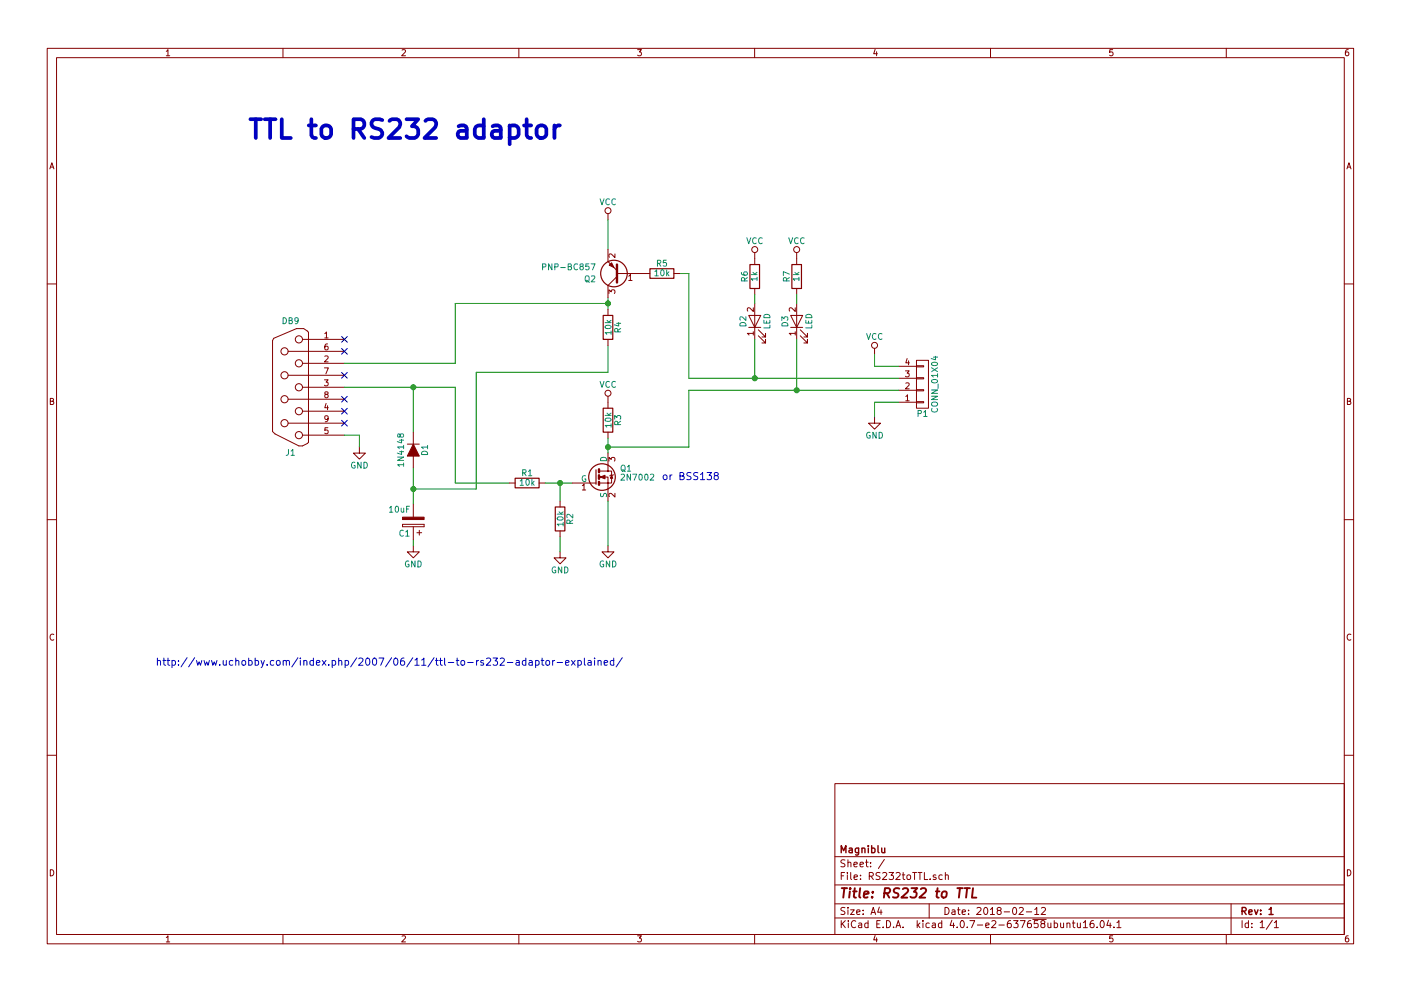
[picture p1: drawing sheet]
EESchema Schematic File Version 2
LIBS:power
LIBS:device
LIBS:switches
LIBS:relays
LIBS:motors
LIBS:transistors
LIBS:conn
LIBS:linear
LIBS:regul
LIBS:74xx
LIBS:cmos4000
LIBS:adc-dac
LIBS:memory
LIBS:xilinx
LIBS:microcontrollers
LIBS:dsp
LIBS:microchip
LIBS:analog_switches
LIBS:motorola
LIBS:texas
LIBS:intel
LIBS:audio
LIBS:interface
LIBS:digital-audio
LIBS:philips
LIBS:display
LIBS:cypress
LIBS:siliconi
LIBS:opto
LIBS:atmel
LIBS:contrib
LIBS:valves
LIBS:RS232toTTL-cache
EELAYER 25 0
EELAYER END
$Descr A4 11693 8268
encoding utf-8
Sheet 1 1
Title "RS232 to TTL"
Date "2018-02-12"
Rev "1"
Comp "Magniblu"
Comment1 ""
Comment2 ""
Comment3 ""
Comment4 ""
$EndDescr
$Comp
L DB9 J1
U 1 1
P 2425 3225
F 0 "J1" H 2425 3775 50  0000 C CNN
F 1 "DB9" H 2425 2675 50  0000 C CNN
F 2 "Connectors:DB9FC" H 2425 3225 50  0001 C CNN
F 3 "" H 2425 3225 50  0000 C CNN
	1    2425 3225
	-1   0    0    1   
$EndComp
$Comp
L D_ALT D1
U 1 1
P 3450 3750
F 0 "D1" H 3450 3850 50  0000 C CNN
F 1 "1N4148" H 3450 3650 50  0000 C CNN
F 2 "Diodes_SMD:MiniMELF_Handsoldering" H 3450 3750 50  0001 C CNN
F 3 "" H 3450 3750 50  0000 C CNN
	1    3450 3750
	0    1    1    0   
$EndComp
$Comp
L CP C1
U 1 1
P 3450 4350
F 0 "C1" H 3475 4450 50  0000 L CNN
F 1 "10uF" H 3475 4250 50  0000 L CNN
F 2 "Capacitors_SMD:c_elec_6.3x7.7" H 3488 4200 50  0001 C CNN
F 3 "" H 3450 4350 50  0000 C CNN
	1    3450 4350
	-1   0    0    1   
$EndComp
$Comp
L LED D2
U 1 1
P 6300 2675
F 0 "D2" H 6300 2775 50  0000 C CNN
F 1 "LED" H 6300 2575 50  0000 C CNN
F 2 "LEDs:LED_0603" H 6300 2675 50  0001 C CNN
F 3 "" H 6300 2675 50  0000 C CNN
	1    6300 2675
	0    -1   -1   0   
$EndComp
$Comp
L VCC #PWR01
U 1 1
P 5075 1825
F 0 "#PWR01" H 5075 1675 50  0001 C CNN
F 1 "VCC" H 5075 1975 50  0000 C CNN
F 2 "" H 5075 1825 50  0001 C CNN
F 3 "" H 5075 1825 50  0001 C CNN
	1    5075 1825
	1    0    0    -1  
$EndComp
$Comp
L GND #PWR02
U 1 1
P 5075 4550
F 0 "#PWR02" H 5075 4300 50  0001 C CNN
F 1 "GND" H 5075 4400 50  0000 C CNN
F 2 "" H 5075 4550 50  0001 C CNN
F 3 "" H 5075 4550 50  0001 C CNN
	1    5075 4550
	1    0    0    -1  
$EndComp
$Comp
L R R6
U 1 1
P 6300 2300
F 0 "R6" V 6380 2300 50  0000 C CNN
F 1 "1k" V 6300 2300 50  0000 C CNN
F 2 "Resistors_SMD:R_0603_HandSoldering" V 6230 2300 50  0001 C CNN
F 3 "" H 6300 2300 50  0000 C CNN
	1    6300 2300
	-1   0    0    1   
$EndComp
$Comp
L GND #PWR03
U 1 1
P 3000 3725
F 0 "#PWR03" H 3000 3475 50  0001 C CNN
F 1 "GND" H 3000 3575 50  0000 C CNN
F 2 "" H 3000 3725 50  0001 C CNN
F 3 "" H 3000 3725 50  0001 C CNN
	1    3000 3725
	1    0    0    -1  
$EndComp
Wire Wire Line
	2875 3625 3000 3625
Wire Wire Line
	3000 3625 3000 3725
Wire Wire Line
	2875 3225 3800 3225
Wire Wire Line
	3450 3225 3450 3600
$Comp
L GND #PWR04
U 1 1
P 3450 4550
F 0 "#PWR04" H 3450 4300 50  0001 C CNN
F 1 "GND" H 3450 4400 50  0000 C CNN
F 2 "" H 3450 4550 50  0001 C CNN
F 3 "" H 3450 4550 50  0001 C CNN
	1    3450 4550
	1    0    0    -1  
$EndComp
Wire Wire Line
	5075 2475 5075 2575
Wire Wire Line
	5075 1825 5075 2075
Wire Wire Line
	3800 2525 5075 2525
Connection ~ 5075 2525
Wire Wire Line
	5075 2875 5075 3100
Wire Wire Line
	5075 3100 3975 3100
$Comp
L VCC #PWR05
U 1 1
P 5075 3350
F 0 "#PWR05" H 5075 3200 50  0001 C CNN
F 1 "VCC" H 5075 3500 50  0000 C CNN
F 2 "" H 5075 3350 50  0001 C CNN
F 3 "" H 5075 3350 50  0001 C CNN
	1    5075 3350
	1    0    0    -1  
$EndComp
Wire Wire Line
	5075 3650 5075 3775
$Comp
L R R1
U 1 1
P 4400 4025
F 0 "R1" V 4480 4025 50  0000 C CNN
F 1 "10k" V 4400 4025 50  0000 C CNN
F 2 "Resistors_SMD:R_0603_HandSoldering" V 4330 4025 50  0001 C CNN
F 3 "" H 4400 4025 50  0000 C CNN
	1    4400 4025
	0    -1   -1   0   
$EndComp
Wire Wire Line
	3800 3225 3800 4025
Connection ~ 3450 3225
Wire Wire Line
	4550 4025 4775 4025
Wire Wire Line
	4675 4175 4675 4025
Connection ~ 4675 4025
$Comp
L GND #PWR06
U 1 1
P 4675 4600
F 0 "#PWR06" H 4675 4350 50  0001 C CNN
F 1 "GND" H 4675 4450 50  0000 C CNN
F 2 "" H 4675 4600 50  0001 C CNN
F 3 "" H 4675 4600 50  0001 C CNN
	1    4675 4600
	1    0    0    -1  
$EndComp
Wire Wire Line
	4675 4475 4675 4600
Wire Wire Line
	5075 4175 5075 4550
Wire Wire Line
	3450 4500 3450 4550
Wire Wire Line
	3975 3100 3975 4075
Wire Wire Line
	3975 4075 3450 4075
Wire Wire Line
	3450 3900 3450 4200
Connection ~ 3450 4075
$Comp
L CONN_01X04 P1
U 1 1
P 7700 3200
F 0 "P1" H 7700 3450 50  0000 C CNN
F 1 "CONN_01X04" V 7800 3200 50  0000 C CNN
F 2 "Pin_Headers:Pin_Header_Angled_1x04_Pitch2.54mm" H 7700 3200 50  0001 C CNN
F 3 "" H 7700 3200 50  0000 C CNN
	1    7700 3200
	1    0    0    1   
$EndComp
$Comp
L VCC #PWR07
U 1 1
P 7300 2950
F 0 "#PWR07" H 7300 2800 50  0001 C CNN
F 1 "VCC" H 7300 3100 50  0000 C CNN
F 2 "" H 7300 2950 50  0001 C CNN
F 3 "" H 7300 2950 50  0001 C CNN
	1    7300 2950
	1    0    0    -1  
$EndComp
Wire Wire Line
	7300 2950 7300 3050
Wire Wire Line
	7300 3050 7500 3050
$Comp
L GND #PWR08
U 1 1
P 7300 3475
F 0 "#PWR08" H 7300 3225 50  0001 C CNN
F 1 "GND" H 7300 3325 50  0000 C CNN
F 2 "" H 7300 3475 50  0001 C CNN
F 3 "" H 7300 3475 50  0001 C CNN
	1    7300 3475
	1    0    0    -1  
$EndComp
Wire Wire Line
	7500 3350 7300 3350
Wire Wire Line
	7300 3350 7300 3475
Wire Wire Line
	5750 3150 7500 3150
Wire Wire Line
	5750 3250 7500 3250
Connection ~ 5075 3725
Wire Wire Line
	5675 2275 5750 2275
Wire Wire Line
	5750 2275 5750 3150
Wire Wire Line
	5075 3725 5750 3725
Wire Wire Line
	5750 3725 5750 3250
$Comp
L VCC #PWR09
U 1 1
P 6300 2150
F 0 "#PWR09" H 6300 2000 50  0001 C CNN
F 1 "VCC" H 6300 2300 50  0000 C CNN
F 2 "" H 6300 2150 50  0001 C CNN
F 3 "" H 6300 2150 50  0001 C CNN
	1    6300 2150
	1    0    0    -1  
$EndComp
Wire Wire Line
	6300 2450 6300 2525
$Comp
L LED D3
U 1 1
P 6650 2675
F 0 "D3" H 6650 2775 50  0000 C CNN
F 1 "LED" H 6650 2575 50  0000 C CNN
F 2 "LEDs:LED_0603" H 6650 2675 50  0001 C CNN
F 3 "" H 6650 2675 50  0000 C CNN
	1    6650 2675
	0    -1   -1   0   
$EndComp
$Comp
L R R7
U 1 1
P 6650 2300
F 0 "R7" V 6730 2300 50  0000 C CNN
F 1 "1k" V 6650 2300 50  0000 C CNN
F 2 "Resistors_SMD:R_0603_HandSoldering" V 6580 2300 50  0001 C CNN
F 3 "" H 6650 2300 50  0000 C CNN
	1    6650 2300
	-1   0    0    1   
$EndComp
$Comp
L VCC #PWR010
U 1 1
P 6650 2150
F 0 "#PWR010" H 6650 2000 50  0001 C CNN
F 1 "VCC" H 6650 2300 50  0000 C CNN
F 2 "" H 6650 2150 50  0001 C CNN
F 3 "" H 6650 2150 50  0001 C CNN
	1    6650 2150
	1    0    0    -1  
$EndComp
Wire Wire Line
	6650 2450 6650 2525
Wire Wire Line
	6300 2825 6300 3150
Connection ~ 6300 3150
Wire Wire Line
	6650 2825 6650 3250
Connection ~ 6650 3250
$Comp
L R R5
U 1 1
P 5525 2275
F 0 "R5" V 5605 2275 50  0000 C CNN
F 1 "10k" V 5525 2275 50  0000 C CNN
F 2 "Resistors_SMD:R_0603_HandSoldering" V 5455 2275 50  0001 C CNN
F 3 "" H 5525 2275 50  0000 C CNN
	1    5525 2275
	0    -1   -1   0   
$EndComp
$Comp
L R R4
U 1 1
P 5075 2725
F 0 "R4" V 5155 2725 50  0000 C CNN
F 1 "10k" V 5075 2725 50  0000 C CNN
F 2 "Resistors_SMD:R_0603_HandSoldering" V 5005 2725 50  0001 C CNN
F 3 "" H 5075 2725 50  0000 C CNN
	1    5075 2725
	1    0    0    -1  
$EndComp
$Comp
L R R3
U 1 1
P 5075 3500
F 0 "R3" V 5155 3500 50  0000 C CNN
F 1 "10k" V 5075 3500 50  0000 C CNN
F 2 "Resistors_SMD:R_0603_HandSoldering" V 5005 3500 50  0001 C CNN
F 3 "" H 5075 3500 50  0000 C CNN
	1    5075 3500
	1    0    0    -1  
$EndComp
$Comp
L R R2
U 1 1
P 4675 4325
F 0 "R2" V 4755 4325 50  0000 C CNN
F 1 "10k" V 4675 4325 50  0000 C CNN
F 2 "Resistors_SMD:R_0603_HandSoldering" V 4605 4325 50  0001 C CNN
F 3 "" H 4675 4325 50  0000 C CNN
	1    4675 4325
	1    0    0    -1  
$EndComp
NoConn ~ 2875 2825
NoConn ~ 2875 2925
NoConn ~ 2875 3125
NoConn ~ 2875 3325
NoConn ~ 2875 3425
NoConn ~ 2875 3525
$Comp
L Q_PNP_BEC Q2
U 1 1
P 5175 2275
F 0 "Q2" H 5375 2325 50  0000 L CNN
F 1 "PNP-BC857" H 5375 2225 50  0000 L CNN
F 2 "TO_SOT_Packages_SMD:SOT-23" H 5375 2375 50  0001 C CNN
F 3 "" H 5175 2275 50  0000 C CNN
	1    5175 2275
	-1   0    0    1   
$EndComp
$Comp
L 2N7002 Q1
U 1 1
P 4975 3975
F 0 "Q1" H 5175 4050 50  0000 L CNN
F 1 "2N7002" H 5175 3975 50  0000 L CNN
F 2 "TO_SOT_Packages_SMD:SOT-23" H 5175 3900 50  0001 L CIN
F 3 "" H 4975 3975 50  0000 L CNN
	1    4975 3975
	1    0    0    -1  
$EndComp
Wire Wire Line
	3800 4025 4250 4025
Text Notes 1300 5550 0    60   ~ 0
http://www.uchobby.com/index.php/2007/06/11/ttl-to-rs232-adaptor-explained/
Text Notes 2075 1150 0    157  ~ 31
TTL to RS232 adaptor
Wire Wire Line
	2875 3025 3800 3025
Wire Wire Line
	3800 3025 3800 2525
Text Notes 5525 4000 0    60   ~ 0
or BSS138
$EndSCHEMATC
